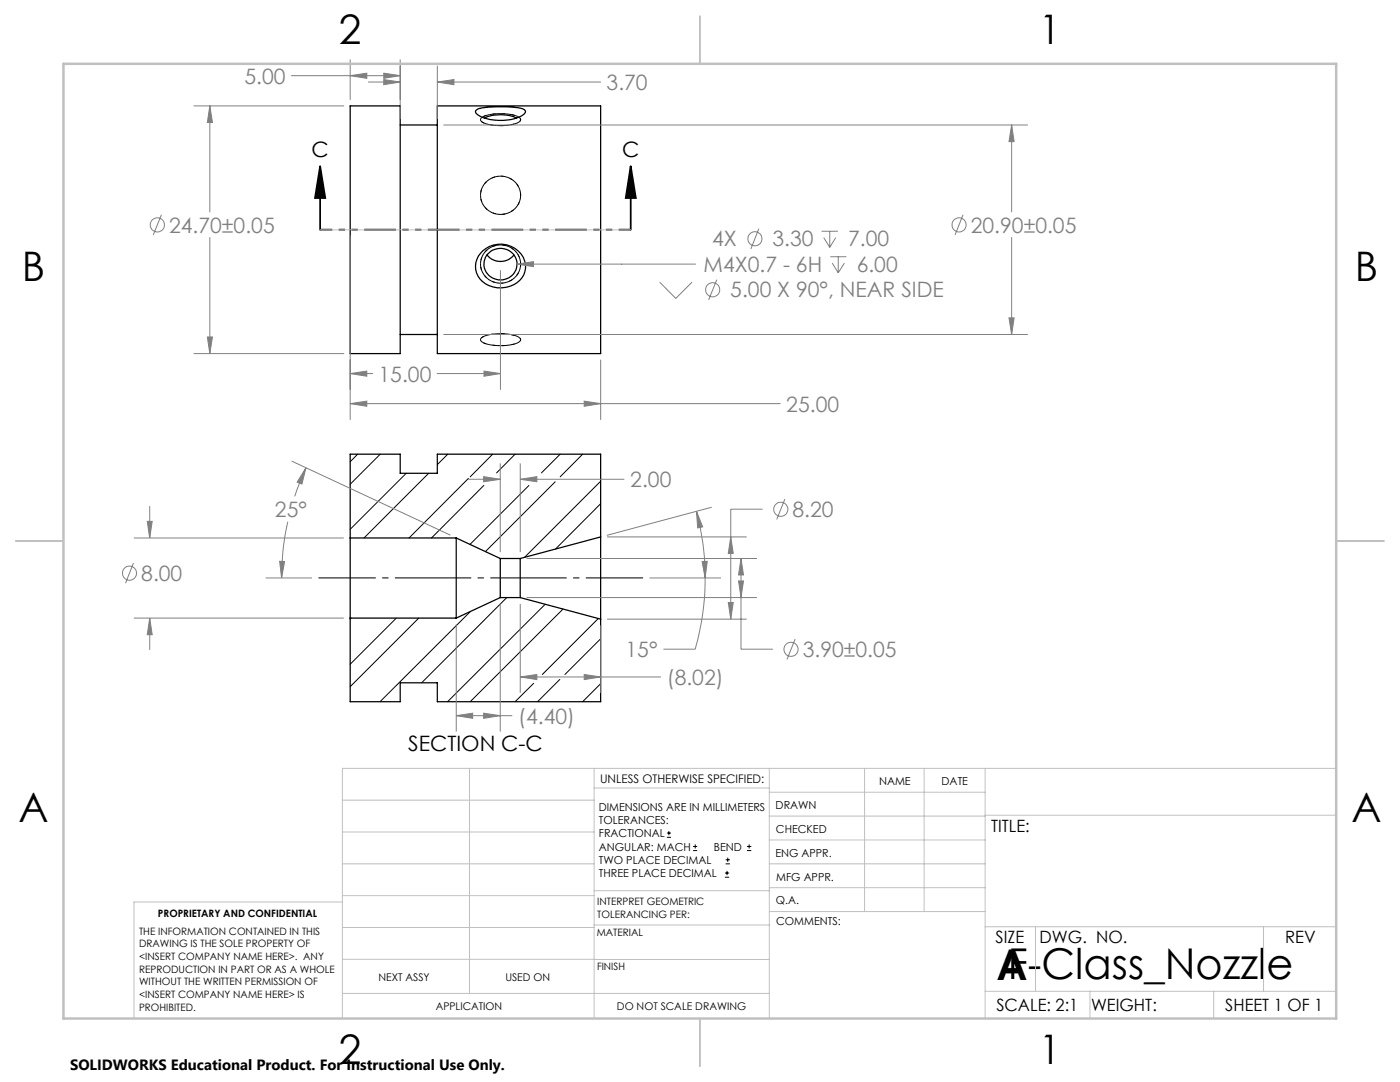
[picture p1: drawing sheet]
<svg xmlns="http://www.w3.org/2000/svg" width="279mm" height="216mm" viewBox="0 0 279 216" stroke-linecap="round" stroke-linejoin="round" font-family="sans-serif">
<g fill="none" stroke="#000" stroke-width=".25">
<path d="M69.9 21.1h10v49.5h-10zM79.9 24.9h7.4M87.3 21.1h32.6v49.5h-32.6zM95 22a7.5 7.5 0 0 1 4.1-.7 14.1 14.1 0 0 1 5.6 .6l.1 .2a1.62 1.62 0 0 1-1.5 1.4 10 10 0 0 1-8-.6l-.4-.5zM96.8 23.6a7.6 7.6 0 0 1 6.2 0M96.4 50a5.2 5.2 0 0 1 8.5 2.8 4.5 4.5 0 0 1-4.7 4.6 4.5 4.5 0 0 1-5.2-5 4.3 4.3 0 0 1 1.4-2.4zM97.2 50.9a3.4 3.4 0 0 0 5.4 0M97.4 50.7a3.2 3.2 0 0 1 4.6-.4 3.2 3.2 0 0 1 .3 4.6 3.2 3.2 0 0 1-4.5 .2 3.2 3.2 0 0 1-.4-4.4zM79.9 66.7h7.4M69.9 107.4v15.9M69.9 107.4h21.2M91.1 107.4v15.9"/>
<path d="M91.1 107.4l8.7 4M99.8 111.4v7.8M99.8 119.2l-8.7 4.1M99.8 119.2h4M99.8 111.4h4M103.8 111.4v7.8M103.8 119.2l16.1 4.3M119.9 107.1v16.4M119.9 107.1v-16.5h-32.6v3.8h-7.4v-3.8h-10v16.8M119.9 107.1l-16.1 4.3M69.9 123.3v16.7h10v-3.8h7.4v3.8h32.6v-16.5M69.9 123.3h21.2"/>
</g>
<g fill="none" stroke="#000" stroke-width=".2">
<path d="M71.4 90.6l-1.5 1.5M75.9 90.6l-6 6M81.1 94.4l-11.2 11.2M85.5 94.4l-12.9 13M89.4 90.6l-2.1 2.1M93.5 95.5l-11.9 11.9M96.6 96.9l-10.5 10.5M98.3 90.6l-4.5 4.5M102.8 90.6l-3.7 3.8M105.6 96.9l-11.8 11.7M110.8 96.1l-13.9 14M111.8 90.6l-3.7 3.8"/>
<path d="M116.3 90.6l-4.5 4.5M119.8 96.1l-15.1 15.1M101.1 119.2l-17 17M119.9 100.5l-9.1 9.1M70.1 123.3l-.2 .3M79.1 123.3l-9.2 9.2M83.6 123.3l-13.7 13.7M93.9 122l-18.1 18M106.5 136.3l-3.7 3.7M108.8 120.6l-19.5 19.4M111.7 135.6l-4.4 4.4M112.4 121.5l-18.6 18.5"/>
<path d="M119.4 123.4l-11.2 11.2M119.9 136.4l-3.6 3.6M119.9 127.5l-7.2 7.1M133.1 167.1h.8M133.1 166.2h.8M133.5 165.8v.9M138.3 169.7h.8M138.3 168.9h.8M138.7 168.5v.8M144.7 175h.8M144.7 174.2h.8M144.8 172.4h.9"/>
<path d="M144.8 171.6h.9M145.1 173.8v.8M145.2 171.1v.9M149.1 169.7h.8M149.1 168.9h.8M149.5 168.5v.8"/>
</g>
<g fill="none" stroke="#808080" stroke-width=".2">
<path d="M58.1 15.1h21.8M69.9 15.1l3.3-.5v1zM69.9 11.9v8M73.5 16.4h6.4M76.6 15.9l3.3 .5-3.3 .5zM76.6 14.6l3.3 .5-3.3 .5zM79.9 11.9v11.8M87.3 16.4l3.3-.5v1zM87.3 13.2v10.5M87.3 16.4h32.6M38.7 21.1h29.9M41.9 21.1l.5 3.3h-1z"/>
<path d="M41.9 21.1v21.2M88.5 24.9h116.6M201.9 24.9l.5 3.4h-1zM201.9 24.9v17.4M32.2 42.9l-1.6 4M41.9 47.4v23.2M69.9 47.1v36.6M99.9 54v23.7M103.2 52.7l3.3-.5v1zM103.2 52.7h35.6M131.7 56.3l3.2 3.2 3.2-3.2M143.1 55.8l-1.7 4"/>
<path d="M151.4 45.6l-1.5 4.1M164 46.1h3.2M164.4 47.4l1.2 2M165.6 46.1v3.3M165.7 51.2h3.2M166.1 52.5l1.2 1.9M166.8 47.4l-1.2 2M167.3 51.2v3.2M168.5 52.5l-1.2 1.9M192.2 42.9l-1.6 4M201.9 47.4v19.3M38.7 70.6h29.9"/>
<path d="M41.4 67.2h1l-.5 3.4zM69.9 74.5l3.3-.5v1.1zM69.9 74.5h4.5M87.2 74.5h12.7M88.5 66.7h116.6M96.6 74l3.3 .5-3.3 .6zM119.9 71.8v11.9M201.4 63.4h1l-.5 3.3zM58.2 92l31.7 14.8M61.1 93.3l-.8 3.3-1-.4zM61.1 93.3l-2.3 5.8M69.9 80.5l3.3-.5v1.1z"/>
<path d="M69.9 80.5h85.8M93.5 95.6h6.3M96.5 95.1l3.3 .5-3.3 .5zM99.8 92.5v17.7M103.8 95.6l3.3-.5v1zM103.8 92.5v17.7M103.8 95.6h20.8M116.6 80l3.3 .5-3.3 .6zM156.6 99.6l-1.6 4M26.6 112.4l-1.6 4M26.7 107.4h41.9M29.4 104h1l-.5 3.4z"/>
<path d="M29.9 101v6.4M53 115.3h9.3M55.8 112h1l-.6 3.3zM57.4 104.1a49.4 49.4 0 0 0-1.2 11.2M105.1 111.4h46M105.1 119.2h46M121.1 107.1h27.9M129.6 115.3h14.3M139 102l1.2 3.1-1 .2zM139 102l.5 2a50.1 50.1 0 0 1 1.2 11.3M140.1 112h1l-.4 3.3zM140.7 115.3a51.6 51.6 0 0 1-2 14.2h-6.3"/>
<path d="M142 101.2l-20.9 5.6M145.8 107.1l.5 3.3h-1zM147.4 115.9h1l-.5 3.3zM147.9 111.4l.5 3.3h-1zM147.9 111.4v18.1h6.3M152.2 101.6h-6.4v21.9M26.7 123.3h41.9M29.9 123.3l.5 3.3h-1zM29.9 123.3v6.4M91.1 124.6v21.4M99.8 120.5v25.5M103.8 135.1l3.3-.5v1z"/>
<path d="M103.8 120.5v17.8M103.8 135.1h28.1M116.6 134.6l3.3 .5-3.3 .5zM119.9 124.8v13.5M121.1 123.5h27.9M145.3 120.2h1l-.5 3.3zM158.7 127.5l-1.6 4.1M91.1 142.8l3.2-.5v1zM91.1 142.8h11.1M96.5 142.3l3.3 .5-3.3 .5z"/>
<circle cx="31.4" cy="44.9" r="1.41"/>
<circle cx="142.2" cy="57.8" r="1.41"/>
<circle cx="150.7" cy="47.6" r="1.41"/>
<circle cx="191.4" cy="44.9" r="1.41"/>
<circle cx="25.8" cy="114.4" r="1.42"/>
<circle cx="155.8" cy="101.6" r="1.41"/>
<circle cx="157.9" cy="129.6" r="1.42"/>
</g>
<path d="M63.9 33.2l1 6.3h-2zM63.9 33.2v12.7M125.9 33.2l1 6.3h-2zM125.9 33.2v12.7" fill="none" stroke="#000" stroke-width=".35"/>
<path d="M99.9 25.1a5.4 5.4 0 0 1-4-1.1 .9 .9 0 0 1 1-.9 10 10 0 0 1 6.7 .4 .59 .59 0 0 1 .3 .6 .59 .59 0 0 1-.6 .4l-1.5 .4-1.9 .2M100.6 25.1a6.4 6.4 0 0 1-4.6-1 .82 .82 0 0 1 .8-1 9.7 9.7 0 0 1 6.9 .4 .57 .57 0 0 1 .1 .6 .57 .57 0 0 1-.5 .4l-1.2 .4-1.5 .2M99.9 66.6a5.4 5.4 0 0 0-4 1 .9 .9 0 0 0 1 1 10 10 0 0 0 6.7-.4 .59 .59 0 0 0 .3-.7 .59 .59 0 0 0-.6-.4l-1.5-.4-1.9-.1M100.6 66.6a6.4 6.4 0 0 0-4.6 1 .82 .82 0 0 0 .8 .9 9.7 9.7 0 0 0 6.9-.4 .57 .57 0 0 0 .1-.6 .57 .57 0 0 0-.5-.3l-1.2-.4-1.5-.2" fill="none" stroke="#000" stroke-width=".2" stroke-dasharray="1.3 .6" stroke-dashoffset=".4" stroke-linecap="butt"/>
<path d="M99.9 35.1a3.9 3.9 0 0 0-3.9 4.6 3.9 3.9 0 0 0 5.3 2.8 3.8 3.8 0 0 0 2.5-4.3 3.8 3.8 0 0 0-3.9-3.1M100.6 35.2a3.9 3.9 0 0 0-4.7 4.1 3.9 3.9 0 0 0 5.3 3.3 3.8 3.8 0 0 0 2.7-4 3.8 3.8 0 0 0-3.3-3.4M99.9 56.5a3.9 3.9 0 0 1-3.9-4.6 3.9 3.9 0 0 1 5.3-2.8 3.8 3.8 0 0 1 2.5 4.3 3.8 3.8 0 0 1-3.9 3.1M100.6 56.5a3.9 3.9 0 0 1-4.7-4.2 3.9 3.9 0 0 1 5.3-3.2 3.8 3.8 0 0 1 2.7 3.9 3.8 3.8 0 0 1-3.3 3.5" fill="none" stroke="#000" stroke-width=".2" stroke-dasharray="1.3 .6" stroke-dashoffset=".7" stroke-linecap="butt"/>
<path d="M128.4 115.3h-64.9" fill="none" stroke="#000" stroke-width=".2" stroke-dasharray="15.2 1.3 1.3 1.3" stroke-dashoffset="3.8" stroke-linecap="butt"/>
<path d="M125.9 45.8h-62" fill="none" stroke="#000" stroke-width=".35" stroke-dasharray="6.3 1.3 1.3 1.3 1.3 1.3" stroke-dashoffset="3.9" stroke-linecap="butt"/>
<g fill="none" stroke="#c0c0c0" stroke-width=".2">
<path d="M63.9 45.9h62M68.3 159.7h50.3M93.7 153.3v44.9M118.6 153.3v49.9M118.6 157.2h34.9M153.5 153.3v49.9M153.5 158.1h43.1M172.5 153.3v28.6M184.4 153.3v28.6M196.6 153.3v49.9M266.7 153.3h-198.4v49.9M68.3 178.7h50.3"/>
<path d="M68.3 172.4h50.3M68.3 166h50.3M68.3 180h-41.6v23.2M118.6 177.7h35M153.5 167.6h43.1M153.5 162.8h43.1M153.5 172.4h43.1M153.5 177.1h43.1M196.6 162.7h70.1M68.3 198.2h85.2M68.3 191.4l85.2 .1M68.3 185.1h50.3"/>
<path d="M118.6 184.6h35M153.6 181.9h43M196.6 197.8h70.1M196.6 184.9h70.1M206.7 184.9v12.9M217.5 197.8v5.4M242.2 197.8v5.4M252.2 184.9v12.9"/>
</g>
<path d="M139.7 3.2v9.5M3.1 107.9h9.6M266.7 107.9h9.5M139.7 203.2v9.6" fill="none" stroke="#c0c0c0" stroke-width=".25"/>
<path d="M12.7 12.7h254v190.5h-254z" fill="none" stroke="#c0c0c0" stroke-width=".5"/>
<path d="M125.9 33.2l1 6.3h-2zM63.9 33.2l1 6.3h-2z" fill="#000"/>
<g fill="#808080">
<path d="M69.9 80.5l3.3-.5v1.1zM116.6 80l3.3 .5-3.3 .6zM41.9 21.1l.5 3.3h-1zM41.4 67.2h1l-.5 3.4zM87.3 16.4l3.3-.5v1zM76.6 15.9l3.3 .5-3.3 .5zM201.9 24.9l.5 3.4h-1zM201.4 63.4h1l-.5 3.3zM103.2 52.7l3.3 .5v-1zM76.6 14.6l3.3 .5-3.3 .5zM69.9 15.1l3.3-.5v1zM96.6 74l3.3 .5-3.3 .6zM69.9 74.5l3.3-.5v1.1z"/>
<path d="M145.8 107.1l.5 3.3h-1zM145.3 120.2h1l-.5 3.3zM147.9 111.4l.5 3.3h-1zM147.4 115.9h1l-.5 3.3zM29.4 104h1l-.5 3.4zM29.9 123.3l.5 3.3h-1zM61.1 93.3l-.8 3.3-1-.4zM55.8 112h1l-.6 3.3zM140.1 112h1l-.4 3.3zM139 102l1.2 3.1-1 .2zM96.5 95.1l3.3 .5-3.3 .5zM103.8 95.6l3.3-.5v1zM91.1 142.8l3.2-.5v1zM96.5 142.3l3.3 .5-3.3 .5zM103.8 135.1l3.3-.5v1zM116.6 134.6l3.3 .5-3.3 .5z"/>
</g>
<g font-size="8.5">
<text x="198.9" y="195.5">A</text>
<text x="201.1" y="195.4">F-Class_Nozzle</text>
</g>
<g font-size="8.1">
<text x="67.6" y="8.9">2</text>
<text x="207.3" y="8.9">1</text>
<text x="4.4" y="56.1">B</text>
<text x="270.4" y="56.1">B</text>
<text x="3.7" y="164.1">A</text>
<text x="269.7" y="164.1">A</text>
<text x="67.6" y="212.4">2</text>
<text x="207.3" y="212.4">1</text>
</g>
<g font-size="4.2" fill="#808080">
<text x="48.8" y="16.7">5.00</text>
<text x="121.1" y="18">3.70</text>
<text x="33.7" y="46.4">24.70±0.05</text>
<text x="193.7" y="46.4">20.90±0.05</text>
<text x="142.1" y="49.2">4X</text>
<text x="154.2" y="49.2">3.30</text>
<text x="169.3" y="49.2">7.00</text>
<text x="140.4" y="54.3">M4X0.7 - 6H</text>
<text x="145.7" y="59.4">5.00 X 90°, NEAR SIDE</text>
<text x="171" y="54.3">6.00</text>
<text x="75.5" y="76.1">15.00</text>
<text x="156.9" y="82.1">25.00</text>
<text x="125.8" y="97.2">2.00</text>
<text x="54.9" y="103.2">25°</text>
<text x="158.2" y="103.2">8.20</text>
<text x="28.2" y="115.9">8.00</text>
<text x="124.8" y="131.1">15°</text>
<text x="160.2" y="131.1">3.90±0.05</text>
<text x="133.1" y="136.7">(8.02)</text>
<text x="103.4" y="144.4">(4.40)</text>
</g>
<g font-size="4.2">
<text x="62.2" y="31.3">C</text>
<text x="124.2" y="31.3">C</text>
<text x="81.5" y="149.8">SECTION C-C</text>
</g>
<g font-size="3.4">
<text x="197.8" y="166">TITLE:</text>
<text x="198.7" y="188.1">SIZE</text>
<text x="207.5" y="188.1">DWG. NO.</text>
<text x="256.5" y="188.2">REV</text>
<text x="198.8" y="201.7">SCALE: 2:1</text>
<text x="217.7" y="201.8">WEIGHT:</text>
<text x="244.5" y="201.7">SHEET 1 OF 1</text>
</g>
<text font-size="3" x="14" y="213.5">SOLIDWORKS Educational Product. For Instructional Use Only.</text>
<text font-size="2.4" x="119.8" y="156.2">UNLESS OTHERWISE SPECIFIED:</text>
<g font-size="2.2">
<text x="119.5" y="161.8">DIMENSIONS ARE IN MILLIMETERS</text>
<text x="154.8" y="161.4">DRAWN</text>
<text x="175.4" y="156.6">NAME</text>
<text x="187.9" y="156.7">DATE</text>
<text x="119.5" y="164.4">TOLERANCES:</text>
<text x="119.5" y="167.1">FRACTIONAL</text>
<text x="154.9" y="166.3">CHECKED</text>
<text x="119.5" y="169.7">ANGULAR: MACH</text>
<text x="119.5" y="172.4">TWO PLACE DECIMAL</text>
<text x="142.5" y="169.7">BEND</text>
<text x="154.8" y="170.9">ENG APPR.</text>
<text x="119.5" y="175">THREE PLACE DECIMAL</text>
<text x="154.9" y="175.7">MFG APPR.</text>
<text x="154.9" y="180.4">Q.A.</text>
<text x="154.9" y="184.6">COMMENTS:</text>
</g>
<g font-size="2.1">
<text x="75.5" y="195.7">NEXT ASSY</text>
<text x="100.9" y="195.7">USED ON</text>
<text x="86.9" y="201.5">APPLICATION</text>
<text x="123.1" y="201.6">DO NOT SCALE DRAWING</text>
</g>
<g font-size="2">
<text x="31.5" y="182.9">PROPRIETARY AND CONFIDENTIAL</text>
<text x="119.2" y="180.6">INTERPRET GEOMETRIC</text>
<text x="119.2" y="183.1">TOLERANCING PER:</text>
<text x="27.8" y="186.5">THE INFORMATION CONTAINED IN THIS</text>
<text x="27.8" y="189">DRAWING IS THE SOLE PROPERTY OF</text>
<text x="27.8" y="191.6">&lt;INSERT COMPANY NAME HERE&gt;. ANY</text>
<text x="119.1" y="186.7">MATERIAL</text>
<text x="27.8" y="194.1">REPRODUCTION IN PART OR AS A WHOLE</text>
<text x="27.8" y="196.6">WITHOUT THE WRITTEN PERMISSION OF</text>
<text x="119.1" y="193.5">FINISH</text>
<text x="27.8" y="199.1">&lt;INSERT COMPANY NAME HERE&gt; IS</text>
<text x="27.8" y="201.7">PROHIBITED.</text>
</g>
</svg>
